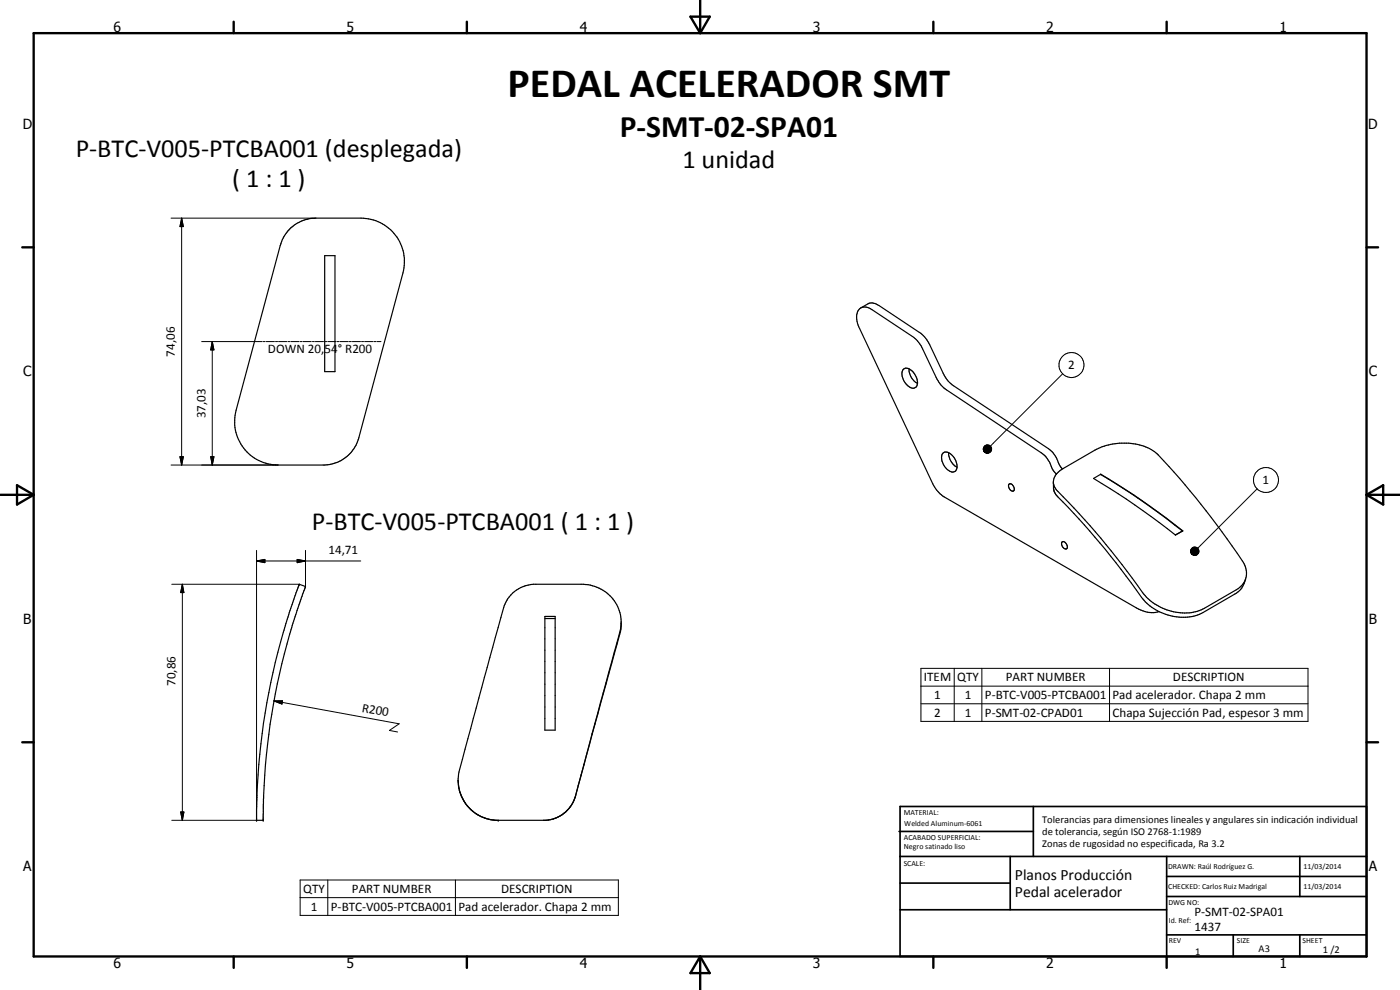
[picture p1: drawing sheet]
<svg xmlns="http://www.w3.org/2000/svg" width="420mm" height="297mm" viewBox="0 0 420 297" stroke-linecap="round" stroke-linejoin="round" font-family="sans-serif">
<g fill="none" stroke="#000" stroke-width=".35">
<path d="M87 68.6a11.3 11.3 0 0 1 7.8-3.2h13.6a13.1 13.1 0 0 1 12.5 16.5l-13.2 49.5a11 11 0 0 1-9.8 8.1h-14.5a13.1 13.1 0 0 1-12.5-16.4l13.3-49.8a10.7 10.7 0 0 1 2.8-4.7zM97.4 76.7h3.1v34.8h-3.1zM258.3 92.4l2.2-1.2a3 3 0 0 1 3.3 .5l12.1 8a9.2 9.2 0 0 1 3.1 3.7l4.1 8.6a9 9 0 0 0 3.1 3.7l28.5 18.9a9.2 9.2 0 0 1 3.2 4.8l.9 1.3M271 110.9a2.04 2.04 0 0 1 3 .7 4 4 0 0 1 .9 4.5l-.4 .3a3.1 3.1 0 0 1-3.3-2.3l-.5-2zM272.8 110.7a4.8 4.8 0 0 0 2.6 4.4M282.9 136.1a2 2 0 0 1 3 .6 3.6 3.6 0 0 1 .7 4.7 2.71 2.71 0 0 1-3.1-1.4 3.9 3.9 0 0 1-.6-3.9zM284.7 135.8a5 5 0 0 0 2.5 4.4M302.8 145.2a1.31 1.31 0 0 1 1.3 .7 1.31 1.31 0 0 1-.1 1.5 1.49 1.49 0 0 1-1.2-2.2zM316.1 144.7l.2 2.6 .6 1.1a258.8 258.8 0 0 1 26.8 32.2 16.3 16.3 0 0 0 14.6 4.3l2.7-1.1 9.6-5.6a6.4 6.4 0 0 0 3.2-4.5M317.1 142.2a7.9 7.9 0 0 1-2.2-3.7l-1.3-1.7-1.1-.9-28.5-18.9a9 9 0 0 1-3-3.8l-4.6-9.5-1.4-1.8-13.3-9a2.69 2.69 0 0 0-3.3-.5 2.69 2.69 0 0 0-1.3 3l.6 2.6 22.2 47.2a9.8 9.8 0 0 0 3.5 3.9l57.7 33.3a8.4 8.4 0 0 0 6.7 1.1M317.2 142l1.9-1.4 9.5-5.6a18.8 18.8 0 0 1 15.3-.9l2.5 1.4a36.6 36.6 0 0 1 6 6.2 233 233 0 0 1 21.1 27.8 5.6 5.6 0 0 1-2.5 7.5l-9.5 5.5a15.5 15.5 0 0 1-18.2-4.2 246.9 246.9 0 0 0-26.5-31.7 3.5 3.5 0 0 1 .4-4.6zM330.4 142.3a238.1 238.1 0 0 1 24.5 17"/>
<path d="M330.4 142.3l-2.2 1.3a225.6 225.6 0 0 1 24.6 16.9M330.4 142.3a209.7 209.7 0 0 1 24.6 17l-2.2 1.2M354.9 159.3h.1M354.9 159.3l-2.1 1.2M89.8 175.3l1.9 .7-3.8 11a201.3 201.3 0 0 0-8.8 52.4l-.1 6.7h-2a201.9 201.9 0 0 1 8.6-58.4zM91.7 176h.1M318.8 162.6a1.31 1.31 0 0 1 1.3 .7 1.31 1.31 0 0 1-.2 1.4 1.54 1.54 0 0 1-1.1-2.1zM163.5 185h3.1v34.1h-3.1zM163.5 185.6h3.1M186.4 186.7v.6a17.4 17.4 0 0 1-1.2 5.9l-9.1 33.3M137.5 234.2l.4 2.9M137.9 237.1a11.7 11.7 0 0 1 0-6.1l13.3-48.7a9.8 9.8 0 0 1 8.9-7h15a11.5 11.5 0 0 1 11.1 13.8l-13.5 50-1.1 2.4"/>
<path d="M137.9 237.1l.7 2M137.9 237.1l.5 1.7 1.1 2M138.9 239.6l.7 1.2M173.6 235.6l-1 3.7-1 2.1M175.2 229.4l-.8 3.1M139.5 240.8a11.6 11.6 0 0 0 6 4.6M139.6 240.8a12.2 12.2 0 0 0 5.8 4.6M145.5 245.4l3.4 .7M171.6 241.4a10.1 10.1 0 0 1-7.7 4.7h-15.1l-3.4-.7M171.6 241.5a9.8 9.8 0 0 1-7.8 4.6"/>
</g>
<g fill="#000">
<circle cx="89.8" cy="175.3" r=".18"/>
<circle cx="77" cy="246.1" r=".18"/>
<circle cx="79" cy="246.1" r=".18"/>
<circle cx="149.5" cy="246.1" r=".18"/>
</g>
<g fill="none" stroke="#000" stroke-width=".3">
<path d="M51.3 65.4h43.5M54.5 65.4l.5 2.6h-1zM54.5 65.4v74.1M60.5 102.5h18.2M63.7 102.5l.5 2.5h-1zM63.7 102.5v37M79 102.5h.6M79.9 102.5h2.5M82.7 102.5h.6M83.6 102.5h2.5M86.4 102.5h.6M87.3 102.5h2.4"/>
<path d="M90.1 102.5h.6M91 102.5h2.4M93.8 102.5h.5M94.6 102.5h2.5M97.4 102.5h.7M98.4 102.5h2.4M101.1 102.5h.7M102.1 102.5h2.4M104.8 102.5h.6M105.7 102.5h2.5M108.5 102.5h.6M109.4 102.5h2.5"/>
<path d="M112.2 102.5h.6M113.1 102.5h1.2M318.9 112.1l-21.6 21.8M51.3 139.5h32.1M54 137h1l-.5 2.5zM63.2 137h1l-.5 2.5zM295.1 134.6l.4 1zM295.1 134.9l.4 .7zM295.2 134.4l.3 1.2zM295.2 135.2l.3 .4zM295.3 134.1l.2 1.5zM295.3 135.4l.2 .2z"/>
<path d="M295.4 133.9l.2-.2-.1 1.9zM295.4 133.9l.1 1.7-.2-1.5zM295.5 135.6l.4 .3zM295.5 135.6l.7 .4zM295.5 135.6l.9 .4zM295.5 135.6l1.2 .3zM295.5 135.6l1.5 .2-.3 .1zM295.5 135.6h1.7l-.2 .2zM295.5 135.6l1.9-.1-.2 .1zM295.5 135.6l2-.4-.1 .3zM295.5 135.6l2.1-.6-.1 .2zM295.5 135.6l2.1-.9v.3z"/>
<path d="M295.5 135.6l2.1-1.2v.3zM295.5 135.6l2-1.4 .1 .2zM295.5 135.6l1.8-1.7 .2 .3zM295.6 133.7l.3-.1-.4 2zM295.9 133.6l.2-.1-.6 2.1zM296.1 133.5h.3l-.9 2.1zM296.4 133.5h.3l-1.2 2.1zM296.7 133.5l.2 .1-1.4 2zM296.9 133.6l.2 .1-1.6 1.9zM297.1 133.7l.2 .2-1.8 1.7zM377.3 146.7l-17.9 17.8M51.6 175.3h38.2"/>
<path d="M54.7 175.3l.5 2.5h-1zM54.7 175.3v70.8M77 168.3l2.5-.4v.9zM77 165.1v81h-25.4M77 168.3h31.3M89.2 167.9l2.5 .4-2.5 .5zM91.7 165.1v10.9M357.3 165.3l.4 .9zM357.3 165.5l.4 .7zM357.4 165l.3 1.2zM357.4 165.8l.3 .4zM357.5 164.8l.2 1.4-.3-1.2z"/>
<path d="M357.5 166l.2 .2zM357.7 164.5l.1-.1-.1 1.8zM357.7 164.5v1.7l-.2-1.4zM357.7 166.2l.4 .3zM357.7 166.2l.7 .4zM357.7 166.2l1 .4zM357.7 166.2l1.2 .4zM357.7 166.2l1.5 .3zM357.7 166.2l1.7 .1-.2 .2zM357.7 166.2l1.9-.1-.2 .2zM357.7 166.2l2-.3-.1 .2zM357.7 166.2l2.1-.6-.1 .3z"/>
<path d="M357.7 166.2l2.1-.8v.2zM357.7 166.2l2.1-1.1v.3zM357.7 166.2l2-1.4 .1 .3zM357.7 166.2l1.9-1.6 .1 .2zM357.8 164.4l.3-.2-.4 2zM358.1 164.2l.2-.1-.6 2.1zM358.3 164.1h.3l-.9 2.1zM358.6 164.1l.2 .1-1.1 2zM358.8 164.2l.3 .1-1.4 1.9zM359.1 164.3l.3 .1-1.7 1.8zM359.4 164.4l.2 .2-1.9 1.6zM82.2 210.3h2.6l-.2 .9z"/>
<path d="M82.2 210.3l37.6 6.9-2.9 2 2.4 .4M276.4 200.5h116.1v16h-116.1zM276.4 205.9h116.1M276.4 211.2h116.1M286.4 200.5v16M294.7 200.5v16M333 200.5v16M54.2 243.6h1l-.5 2.5zM90.1 264h95.5v10.7h-95.5zM90.1 269.3h95.5M98.4 264v10.7M136.7 264v10.7"/>
<circle cx="321.6" cy="109.5" r="3.7"/>
<circle cx="379.9" cy="144" r="3.8"/>
</g>
<g fill="none" stroke="#000" stroke-width=".71">
<path d="M10.1 9.9h400v277.1h-400zM70.1 6.5v3.4M140.1 6.5v3.4M207.2 5h5.8l-2.9 4.9zM210.1 0v9.9M280.1 6.5v3.4M350.1 6.5v3.4M6.7 74.2h3.4M410.1 74.2h3.5M.1 148.5h10M5.1 145.6l5 2.9-5 2.9zM410.1 148.5h10"/>
<path d="M410.1 148.5l5-2.9v5.8zM6.7 222.7h3.4M410.1 222.7h3.5M70.1 287v3.4M140.1 287v3.4M210.1 287v10M210.1 287l2.9 5h-5.8zM280.1 287v3.4M350.1 287v3.4"/>
</g>
<g fill="none" stroke="#000" stroke-width=".51">
<path d="M269.8 249.5h40.3M270.1 242h140v45h-140zM270.1 257h140M303.2 257v16M310.1 242v15M350.1 257v30M390.1 257v12M270.1 265h33.1M270.1 273h80M350.1 269h60M350.1 263h60M350.1 280.5h60"/>
<path d="M370.1 280.5v6.5M390.1 280.5v6.5"/>
</g>
<g fill="#000">
<path d="M54.5 65.4l.5 2.6h-1zM63.7 102.5l.5 2.5h-1zM54 137h1l-.5 2.5zM63.2 137h1l-.5 2.5zM295.5 135.6l.4 .3zM295.5 135.6l.7 .4zM295.5 135.6l.9 .4zM295.5 135.6l1.2 .3zM295.5 135.6l1.5 .2-.3 .1zM295.5 135.6h1.7l-.2 .2zM295.5 135.6l1.9-.1-.2 .1zM295.5 135.6l2.1-.6-.1 .2z"/>
<path d="M295.5 135.6l2.1-.9v.3zM295.5 135.6l2.1-1.2v.3zM295.5 135.6l2-1.4 .1 .2zM295.5 135.6l1.8-1.7 .2 .3zM297.1 133.7l.2 .2-1.8 1.7zM296.9 133.6l.2 .1-1.6 1.9zM296.7 133.5l.2 .1-1.4 2zM296.4 133.5h.3l-1.2 2.1zM296.1 133.5h.3l-.9 2.1zM295.9 133.6l.2-.1-.6 2.1zM295.4 133.9l.2-.2-.1 1.9zM295.4 133.9l.1 1.7-.2-1.5z"/>
<path d="M295.3 134.1l.2 1.5zM295.2 134.4l.3 1.2zM295.1 134.6l.4 1zM295.1 134.9l.4 .7zM295.2 135.2l.3 .4zM295.3 135.4l.2 .2zM54.7 175.3l.5 2.5h-1zM77 168.3l2.5-.4v.9zM89.2 167.9l2.5 .4-2.5 .5zM357.7 166.2l.4 .3zM357.7 166.2l.7 .4zM357.7 166.2l1 .4z"/>
<path d="M357.7 166.2l1.2 .4zM357.7 166.2l1.5 .3zM357.7 166.2l1.7 .1-.2 .2zM357.7 166.2l1.9-.1-.2 .2zM357.7 166.2l2.1-.6-.1 .3zM357.7 166.2l2.1-.8v.2zM357.7 166.2l2.1-1.1v.3zM357.7 166.2l2-1.4 .1 .3zM357.7 166.2l1.9-1.6 .1 .2zM359.4 164.4l.2 .2-1.9 1.6zM359.1 164.3l.3 .1-1.7 1.8zM358.8 164.2l.3 .1-1.4 1.9z"/>
<path d="M358.6 164.1l.2 .1-1.1 2zM358.3 164.1h.3l-.9 2.1zM358.1 164.2l.2-.1-.6 2.1zM357.7 164.5l.1-.1-.1 1.8zM357.7 164.5v1.7l-.2-1.4zM357.5 164.8l.2 1.4-.3-1.2zM357.4 165l.3 1.2zM357.3 165.3l.4 .9zM357.3 165.5l.4 .7zM357.4 165.8l.3 .4zM357.5 166l.2 .2zM82.2 210.3h2.6l-.2 .9z"/>
<path d="M54.2 243.6h1l-.5 2.5z"/>
</g>
<path d="M295.7 133.6v2M357.7 166.1h2M357.9 164.2v2" fill="none" stroke="#000" stroke-width=".38"/>
<path d="M295.5 135.4h2" fill="none" stroke="#000" stroke-width=".42"/>
<text font-size="12.6" x="152.3" y="29.2">PEDAL ACELERADOR SMT</text>
<text font-size="9.4" x="186" y="41">P-SMT-02-SPA01</text>
<g font-size="7.9">
<text x="22.7" y="47.2">P-BTC-V005-PTCBA001 (desplegada)</text>
<text x="204.8" y="50.5">1 unidad</text>
<text x="69.7" y="56.2">( 1 : 1 )</text>
<text x="93.6" y="159">P-BTC-V005-PTCBA001 ( 1 : 1 )</text>
</g>
<g font-size="4.7">
<text x="304.6" y="263.9">Planos Producción</text>
<text x="304.6" y="269.3">Pedal acelerador</text>
</g>
<g font-size="4.2">
<text x="34" y="9.6">6</text>
<text x="104" y="9.6">5</text>
<text x="174" y="9.6">4</text>
<text x="244" y="9.6">3</text>
<text x="314" y="9.6">2</text>
<text x="384" y="9.6">1</text>
<text x="6.8" y="38.7">D</text>
<text x="410.6" y="38.7">D</text>
<text x="7" y="112.9">C</text>
<text x="410.8" y="112.9">C</text>
<text x="7" y="187.1">B</text>
<text x="410.8" y="187.1">B</text>
<text x="7" y="261.4">A</text>
<text x="410.8" y="261.4">A</text>
<text x="34" y="290.4">6</text>
<text x="104" y="290.4">5</text>
<text x="174" y="290.4">4</text>
<text x="244" y="290.4">3</text>
<text x="314" y="290.4">2</text>
<text x="384" y="290.4">1</text>
</g>
<g font-size="3.9">
<text x="52.5" y="107" transform="rotate(-90 52.5 107)">74,06</text>
<text x="80.4" y="105.9">DOWN 20,54° R200</text>
<text x="320.5" y="110.8">2</text>
<text x="61.7" y="125.5" transform="rotate(-90 61.7 125.5)">37,03</text>
<text x="378.9" y="145.3">1</text>
<text x="98.5" y="166.3">14,71</text>
<text x="52.7" y="205.8" transform="rotate(-90 52.7 205.8)">70,86</text>
<text x="277.3" y="204.5">ITEM</text>
<text x="280.4" y="209.8">1</text>
<text x="287.3" y="204.5">QTY</text>
<text x="289.5" y="209.8">1</text>
<text x="295.6" y="209.8">P-BTC-V005-PTCBA001</text>
<text x="301.9" y="204.5">PART NUMBER</text>
<text x="333.9" y="209.8">Pad acelerador. Chapa 2 mm</text>
<text x="352" y="204.5">DESCRIPTION</text>
<text x="108.4" y="213.5" transform="rotate(10 108.4 213.5)">R200</text>
<text x="280.4" y="215.1">2</text>
<text x="289.5" y="215.1">1</text>
<text x="295.6" y="215.1">P-SMT-02-CPAD01</text>
<text x="333.9" y="215.2">Chapa Sujección Pad, espesor 3 mm</text>
<text x="91" y="268">QTY</text>
<text x="105.6" y="267.9">PART NUMBER</text>
<text x="150.4" y="268">DESCRIPTION</text>
<text x="93.2" y="273.3">1</text>
<text x="99.3" y="273.3">P-BTC-V005-PTCBA001</text>
<text x="137.6" y="273.3">Pad acelerador. Chapa 2 mm</text>
<text x="358.5" y="275">P-SMT-02-SPA01</text>
<text x="358.5" y="279.4">1437</text>
</g>
<g font-size="3.1">
<text x="312.7" y="246.8">Tolerancias para dimensiones lineales y angulares sin indicación individual</text>
<text x="312.7" y="250.4">de tolerancia, según ISO 2768-1:1989</text>
<text x="312.7" y="254">Zonas de rugosidad no especificada, Ra 3.2</text>
<text x="358.7" y="286.5">1</text>
<text x="377.7" y="285.6">A3</text>
<text x="397" y="285.9">1 /2</text>
</g>
<g font-size="2.4">
<text x="271.2" y="244.4">MATERIAL:</text>
<text x="271.3" y="252">ACABADO SUPERFICIAL:</text>
<text x="271.4" y="247.9">Welded Aluminum-6061</text>
<text x="271.3" y="254.6">Negro satinado liso</text>
<text x="271.2" y="259.7">SCALE:</text>
<text x="350.6" y="260.8">DRAWN: Raúl Rodríguez G.</text>
<text x="391.2" y="260.6">11/03/2014</text>
<text x="350.6" y="266.9">CHECKED: Carlos Ruiz Madrigal</text>
<text x="391.2" y="266.7">11/03/2014</text>
<text x="350.6" y="271.4">DWG NO:</text>
<text x="350.8" y="276.9">Id. Ref:</text>
<text x="350.8" y="282.8">REV</text>
<text x="371.2" y="282.9">SIZE</text>
<text x="390.9" y="282.9">SHEET</text>
</g>
</svg>
